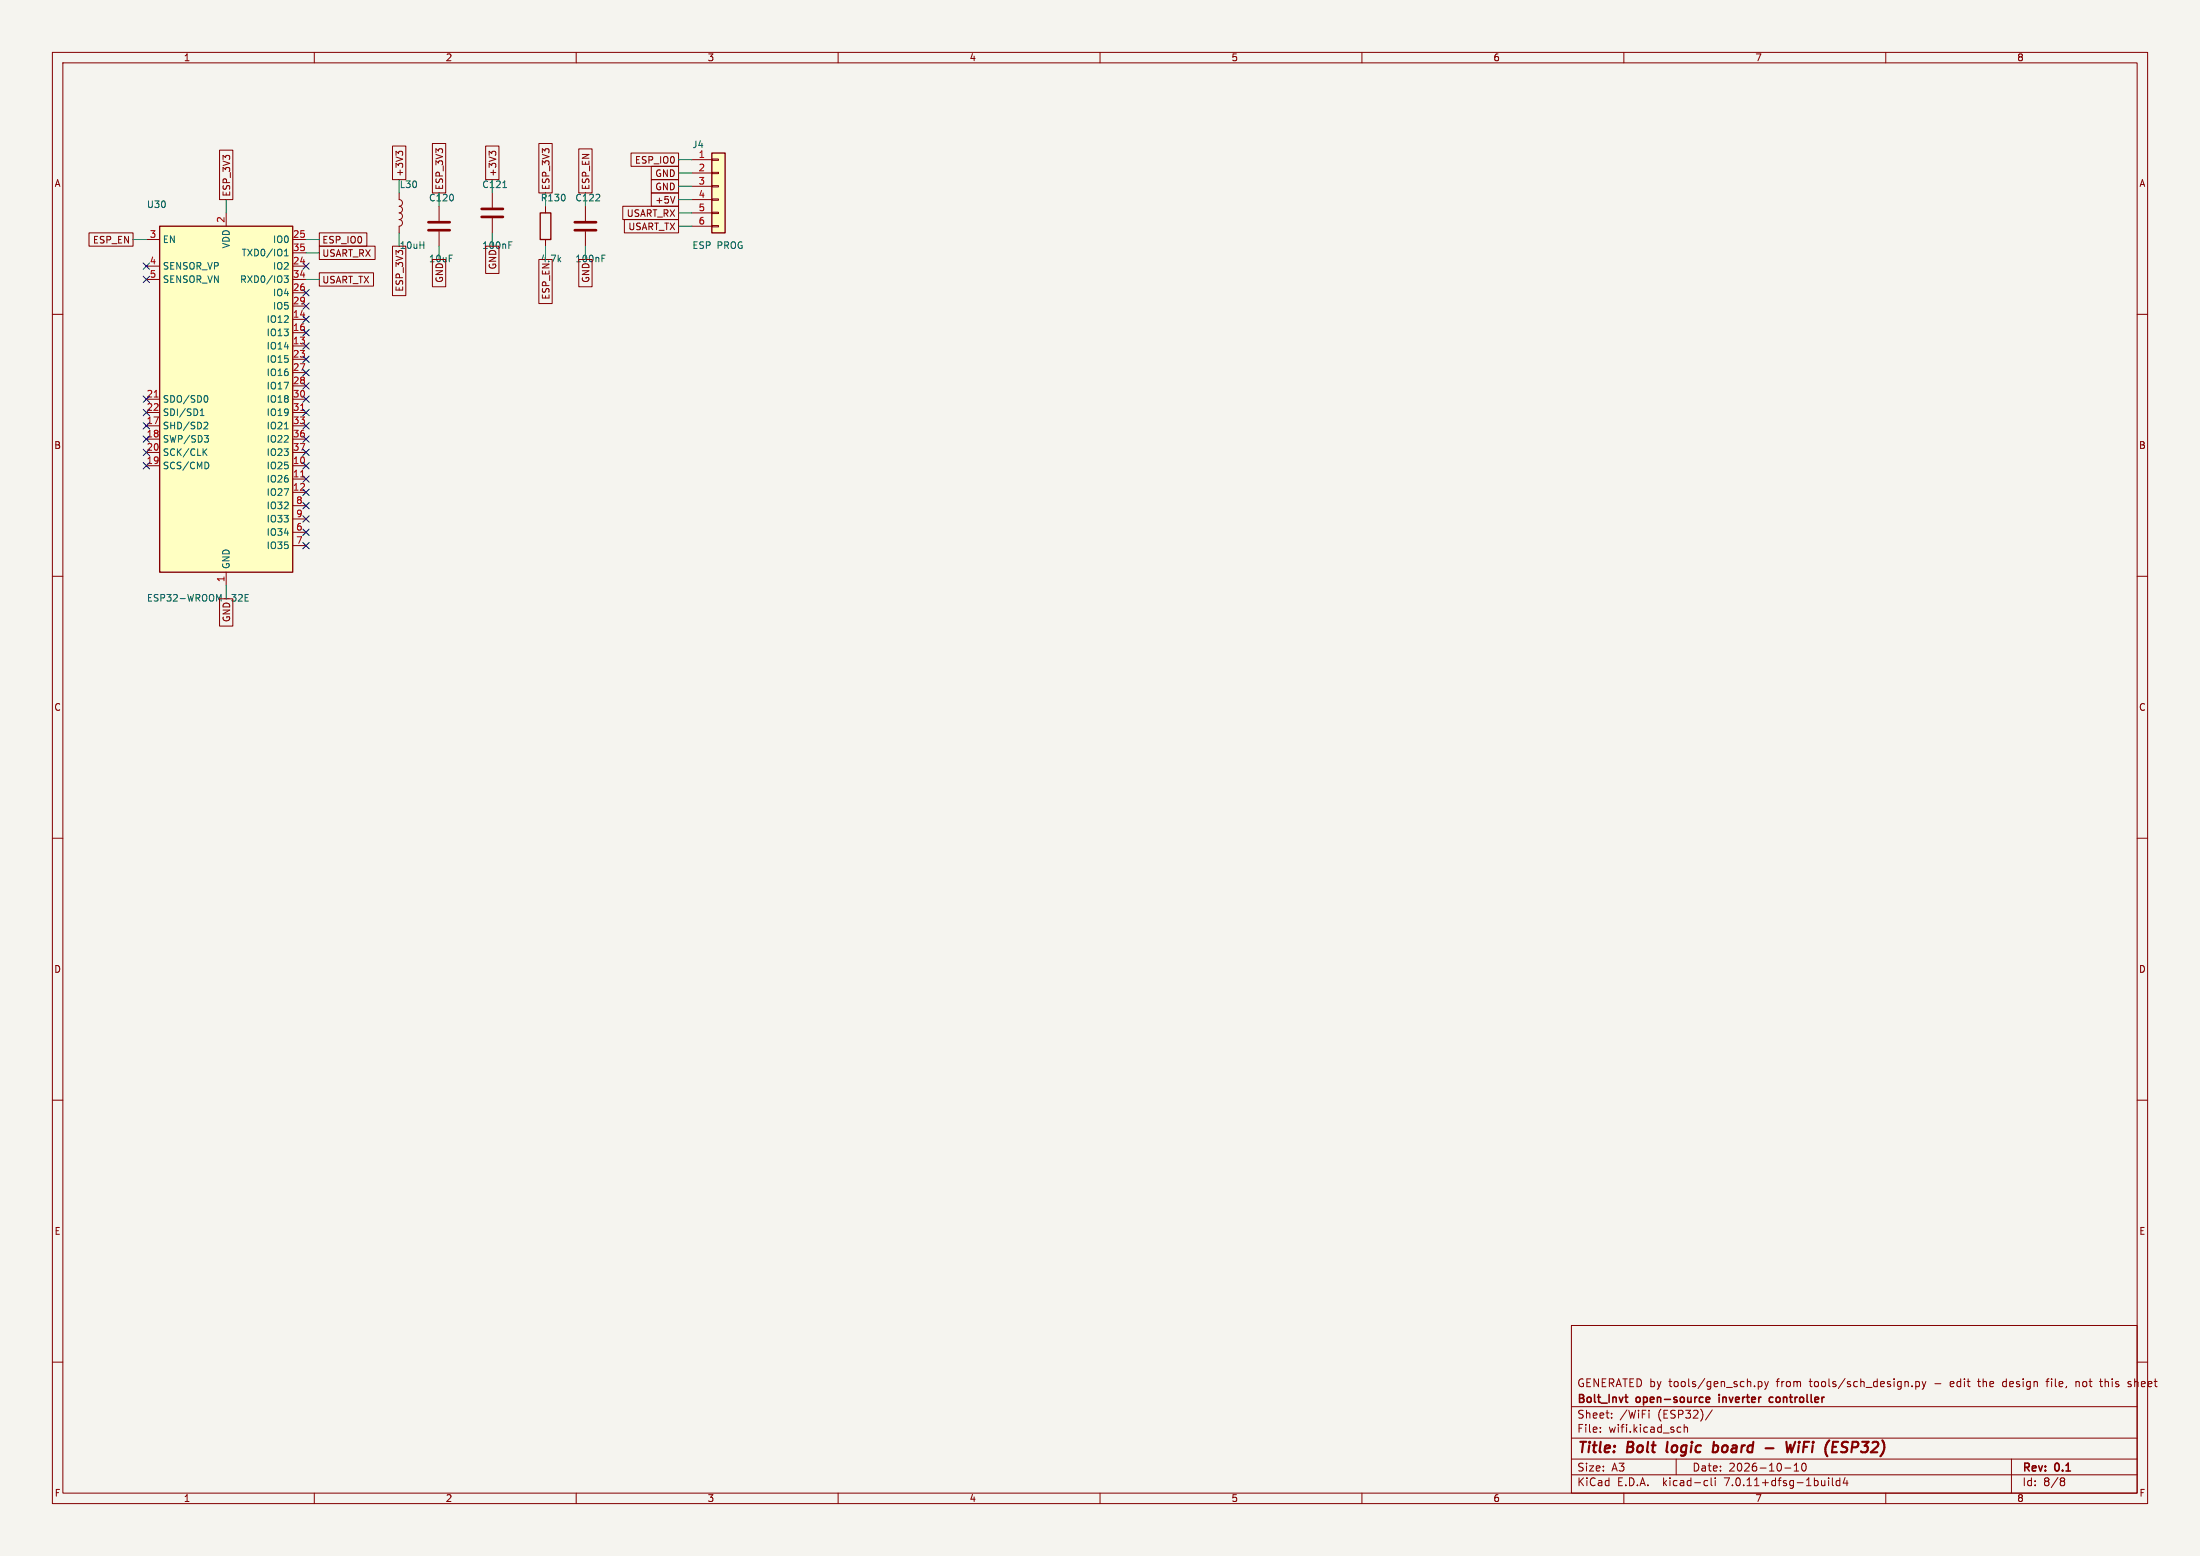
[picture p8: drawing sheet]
(kicad_sch
 (version 20230121)
 (generator eeschema)
 (paper "A3")
 (title_block
  (title "Bolt logic board - WiFi (ESP32)")
  (date "2026-10-10")
  (rev "0.1")
  (company "Bolt_Invt open-source inverter controller")
  (comment 1 "GENERATED by tools/gen_sch.py from tools/sch_design.py - edit the design file, not this sheet"))
 (lib_symbols
  (symbol "RF_Module:ESP32-WROOM-32" (in_bom yes) (on_board yes)
   (property "Reference" "U" (at -12.7 34.29 0) (effects (font (size 1.27 1.27)) (justify left)))
   (property "Value" "ESP32-WROOM-32" (at 1.27 34.29 0) (effects (font (size 1.27 1.27)) (justify left)))
   (property "Footprint" "RF_Module:ESP32-WROOM-32" (at 0 -38.1 0) (effects (font (size 1.27 1.27)) hide))
   (property "Datasheet" "https://www.espressif.com/sites/default/files/documentation/esp32-wroom-32_datasheet_en.pdf" (at -7.62 1.27 0) (effects (font (size 1.27 1.27)) hide))
   (symbol "ESP32-WROOM-32_0_1"
    (rectangle (start -12.7 33.02) (end 12.7 -33.02) (stroke (width 0.254) (type default)) (fill (type background))))
   (symbol "ESP32-WROOM-32_1_1"
    (pin power_in line (at 0 -35.56 90) (length 2.54) (name "GND" (effects (font (size 1.27 1.27)))) (number "1" (effects (font (size 1.27 1.27)))))
    (pin bidirectional line (at 15.24 -12.7 180) (length 2.54) (name "IO25" (effects (font (size 1.27 1.27)))) (number "10" (effects (font (size 1.27 1.27)))))
    (pin bidirectional line (at 15.24 -15.24 180) (length 2.54) (name "IO26" (effects (font (size 1.27 1.27)))) (number "11" (effects (font (size 1.27 1.27)))))
    (pin bidirectional line (at 15.24 -17.78 180) (length 2.54) (name "IO27" (effects (font (size 1.27 1.27)))) (number "12" (effects (font (size 1.27 1.27)))))
    (pin bidirectional line (at 15.24 10.16 180) (length 2.54) (name "IO14" (effects (font (size 1.27 1.27)))) (number "13" (effects (font (size 1.27 1.27)))))
    (pin bidirectional line (at 15.24 15.24 180) (length 2.54) (name "IO12" (effects (font (size 1.27 1.27)))) (number "14" (effects (font (size 1.27 1.27)))))
    (pin passive line (at 0 -35.56 90) (length 2.54) hide (name "GND" (effects (font (size 1.27 1.27)))) (number "15" (effects (font (size 1.27 1.27)))))
    (pin bidirectional line (at 15.24 12.7 180) (length 2.54) (name "IO13" (effects (font (size 1.27 1.27)))) (number "16" (effects (font (size 1.27 1.27)))))
    (pin bidirectional line (at -15.24 -5.08 0) (length 2.54) (name "SHD/SD2" (effects (font (size 1.27 1.27)))) (number "17" (effects (font (size 1.27 1.27)))))
    (pin bidirectional line (at -15.24 -7.62 0) (length 2.54) (name "SWP/SD3" (effects (font (size 1.27 1.27)))) (number "18" (effects (font (size 1.27 1.27)))))
    (pin bidirectional line (at -15.24 -12.7 0) (length 2.54) (name "SCS/CMD" (effects (font (size 1.27 1.27)))) (number "19" (effects (font (size 1.27 1.27)))))
    (pin power_in line (at 0 35.56 270) (length 2.54) (name "VDD" (effects (font (size 1.27 1.27)))) (number "2" (effects (font (size 1.27 1.27)))))
    (pin bidirectional line (at -15.24 -10.16 0) (length 2.54) (name "SCK/CLK" (effects (font (size 1.27 1.27)))) (number "20" (effects (font (size 1.27 1.27)))))
    (pin bidirectional line (at -15.24 0 0) (length 2.54) (name "SDO/SD0" (effects (font (size 1.27 1.27)))) (number "21" (effects (font (size 1.27 1.27)))))
    (pin bidirectional line (at -15.24 -2.54 0) (length 2.54) (name "SDI/SD1" (effects (font (size 1.27 1.27)))) (number "22" (effects (font (size 1.27 1.27)))))
    (pin bidirectional line (at 15.24 7.62 180) (length 2.54) (name "IO15" (effects (font (size 1.27 1.27)))) (number "23" (effects (font (size 1.27 1.27)))))
    (pin bidirectional line (at 15.24 25.4 180) (length 2.54) (name "IO2" (effects (font (size 1.27 1.27)))) (number "24" (effects (font (size 1.27 1.27)))))
    (pin bidirectional line (at 15.24 30.48 180) (length 2.54) (name "IO0" (effects (font (size 1.27 1.27)))) (number "25" (effects (font (size 1.27 1.27)))))
    (pin bidirectional line (at 15.24 20.32 180) (length 2.54) (name "IO4" (effects (font (size 1.27 1.27)))) (number "26" (effects (font (size 1.27 1.27)))))
    (pin bidirectional line (at 15.24 5.08 180) (length 2.54) (name "IO16" (effects (font (size 1.27 1.27)))) (number "27" (effects (font (size 1.27 1.27)))))
    (pin bidirectional line (at 15.24 2.54 180) (length 2.54) (name "IO17" (effects (font (size 1.27 1.27)))) (number "28" (effects (font (size 1.27 1.27)))))
    (pin bidirectional line (at 15.24 17.78 180) (length 2.54) (name "IO5" (effects (font (size 1.27 1.27)))) (number "29" (effects (font (size 1.27 1.27)))))
    (pin input line (at -15.24 30.48 0) (length 2.54) (name "EN" (effects (font (size 1.27 1.27)))) (number "3" (effects (font (size 1.27 1.27)))))
    (pin bidirectional line (at 15.24 0 180) (length 2.54) (name "IO18" (effects (font (size 1.27 1.27)))) (number "30" (effects (font (size 1.27 1.27)))))
    (pin bidirectional line (at 15.24 -2.54 180) (length 2.54) (name "IO19" (effects (font (size 1.27 1.27)))) (number "31" (effects (font (size 1.27 1.27)))))
    (pin no_connect line (at -12.7 -27.94 0) (length 2.54) hide (name "NC" (effects (font (size 1.27 1.27)))) (number "32" (effects (font (size 1.27 1.27)))))
    (pin bidirectional line (at 15.24 -5.08 180) (length 2.54) (name "IO21" (effects (font (size 1.27 1.27)))) (number "33" (effects (font (size 1.27 1.27)))))
    (pin bidirectional line (at 15.24 22.86 180) (length 2.54) (name "RXD0/IO3" (effects (font (size 1.27 1.27)))) (number "34" (effects (font (size 1.27 1.27)))))
    (pin bidirectional line (at 15.24 27.94 180) (length 2.54) (name "TXD0/IO1" (effects (font (size 1.27 1.27)))) (number "35" (effects (font (size 1.27 1.27)))))
    (pin bidirectional line (at 15.24 -7.62 180) (length 2.54) (name "IO22" (effects (font (size 1.27 1.27)))) (number "36" (effects (font (size 1.27 1.27)))))
    (pin bidirectional line (at 15.24 -10.16 180) (length 2.54) (name "IO23" (effects (font (size 1.27 1.27)))) (number "37" (effects (font (size 1.27 1.27)))))
    (pin passive line (at 0 -35.56 90) (length 2.54) hide (name "GND" (effects (font (size 1.27 1.27)))) (number "38" (effects (font (size 1.27 1.27)))))
    (pin passive line (at 0 -35.56 90) (length 2.54) hide (name "GND" (effects (font (size 1.27 1.27)))) (number "39" (effects (font (size 1.27 1.27)))))
    (pin input line (at -15.24 25.4 0) (length 2.54) (name "SENSOR_VP" (effects (font (size 1.27 1.27)))) (number "4" (effects (font (size 1.27 1.27)))))
    (pin input line (at -15.24 22.86 0) (length 2.54) (name "SENSOR_VN" (effects (font (size 1.27 1.27)))) (number "5" (effects (font (size 1.27 1.27)))))
    (pin input line (at 15.24 -25.4 180) (length 2.54) (name "IO34" (effects (font (size 1.27 1.27)))) (number "6" (effects (font (size 1.27 1.27)))))
    (pin input line (at 15.24 -27.94 180) (length 2.54) (name "IO35" (effects (font (size 1.27 1.27)))) (number "7" (effects (font (size 1.27 1.27)))))
    (pin bidirectional line (at 15.24 -20.32 180) (length 2.54) (name "IO32" (effects (font (size 1.27 1.27)))) (number "8" (effects (font (size 1.27 1.27)))))
    (pin bidirectional line (at 15.24 -22.86 180) (length 2.54) (name "IO33" (effects (font (size 1.27 1.27)))) (number "9" (effects (font (size 1.27 1.27)))))))
  (symbol "Device:L"
   (pin_numbers hide)
   (pin_names
    (offset 1.016) hide) (in_bom yes) (on_board yes)
   (property "Reference" "L" (at -1.27 0 90) (effects (font (size 1.27 1.27))))
   (property "Value" "L" (at 1.905 0 90) (effects (font (size 1.27 1.27))))
   (property "Footprint" "" (at 0 0 0) (effects (font (size 1.27 1.27)) hide))
   (property "Datasheet" "~" (at 0 0 0) (effects (font (size 1.27 1.27)) hide))
   (symbol "L_0_1"
    (arc (start 0 -2.54) (mid 0.6323 -1.905) (end 0 -1.27) (stroke (width 0) (type default)) (fill (type none)))
    (arc (start 0 -1.27) (mid 0.6323 -0.635) (end 0 0) (stroke (width 0) (type default)) (fill (type none)))
    (arc (start 0 0) (mid 0.6323 0.635) (end 0 1.27) (stroke (width 0) (type default)) (fill (type none)))
    (arc (start 0 1.27) (mid 0.6323 1.905) (end 0 2.54) (stroke (width 0) (type default)) (fill (type none))))
   (symbol "L_1_1"
    (pin passive line (at 0 3.81 270) (length 1.27) (name "1" (effects (font (size 1.27 1.27)))) (number "1" (effects (font (size 1.27 1.27)))))
    (pin passive line (at 0 -3.81 90) (length 1.27) (name "2" (effects (font (size 1.27 1.27)))) (number "2" (effects (font (size 1.27 1.27)))))))
  (symbol "Device:C"
   (pin_numbers hide)
   (pin_names (offset 0.254)) (in_bom yes) (on_board yes)
   (property "Reference" "C" (at 0.635 2.54 0) (effects (font (size 1.27 1.27)) (justify left)))
   (property "Value" "C" (at 0.635 -2.54 0) (effects (font (size 1.27 1.27)) (justify left)))
   (property "Footprint" "" (at 0.9652 -3.81 0) (effects (font (size 1.27 1.27)) hide))
   (property "Datasheet" "~" (at 0 0 0) (effects (font (size 1.27 1.27)) hide))
   (symbol "C_0_1"
    (polyline (pts (xy -2.032 -0.762) (xy 2.032 -0.762)) (stroke (width 0.508) (type default)) (fill (type none)))
    (polyline (pts (xy -2.032 0.762) (xy 2.032 0.762)) (stroke (width 0.508) (type default)) (fill (type none))))
   (symbol "C_1_1"
    (pin passive line (at 0 3.81 270) (length 2.794) (name "~" (effects (font (size 1.27 1.27)))) (number "1" (effects (font (size 1.27 1.27)))))
    (pin passive line (at 0 -3.81 90) (length 2.794) (name "~" (effects (font (size 1.27 1.27)))) (number "2" (effects (font (size 1.27 1.27)))))))
  (symbol "Device:R"
   (pin_numbers hide)
   (pin_names (offset 0)) (in_bom yes) (on_board yes)
   (property "Reference" "R" (at 2.032 0 90) (effects (font (size 1.27 1.27))))
   (property "Value" "R" (at 0 0 90) (effects (font (size 1.27 1.27))))
   (property "Footprint" "" (at -1.778 0 90) (effects (font (size 1.27 1.27)) hide))
   (property "Datasheet" "~" (at 0 0 0) (effects (font (size 1.27 1.27)) hide))
   (symbol "R_0_1"
    (rectangle (start -1.016 -2.54) (end 1.016 2.54) (stroke (width 0.254) (type default)) (fill (type none))))
   (symbol "R_1_1"
    (pin passive line (at 0 3.81 270) (length 1.27) (name "~" (effects (font (size 1.27 1.27)))) (number "1" (effects (font (size 1.27 1.27)))))
    (pin passive line (at 0 -3.81 90) (length 1.27) (name "~" (effects (font (size 1.27 1.27)))) (number "2" (effects (font (size 1.27 1.27)))))))
  (symbol "Connector_Generic:Conn_01x06"
   (pin_names
    (offset 1.016) hide) (in_bom yes) (on_board yes)
   (property "Reference" "J" (at 0 7.62 0) (effects (font (size 1.27 1.27))))
   (property "Value" "Conn_01x06" (at 0 -10.16 0) (effects (font (size 1.27 1.27))))
   (property "Footprint" "" (at 0 0 0) (effects (font (size 1.27 1.27)) hide))
   (property "Datasheet" "~" (at 0 0 0) (effects (font (size 1.27 1.27)) hide))
   (symbol "Conn_01x06_1_1"
    (rectangle (start -1.27 -7.493) (end 0 -7.747) (stroke (width 0.1524) (type default)) (fill (type none)))
    (rectangle (start -1.27 -4.953) (end 0 -5.207) (stroke (width 0.1524) (type default)) (fill (type none)))
    (rectangle (start -1.27 -2.413) (end 0 -2.667) (stroke (width 0.1524) (type default)) (fill (type none)))
    (rectangle (start -1.27 0.127) (end 0 -0.127) (stroke (width 0.1524) (type default)) (fill (type none)))
    (rectangle (start -1.27 2.667) (end 0 2.413) (stroke (width 0.1524) (type default)) (fill (type none)))
    (rectangle (start -1.27 5.207) (end 0 4.953) (stroke (width 0.1524) (type default)) (fill (type none)))
    (rectangle (start -1.27 6.35) (end 1.27 -8.89) (stroke (width 0.254) (type default)) (fill (type background)))
    (pin passive line (at -5.08 5.08 0) (length 3.81) (name "Pin_1" (effects (font (size 1.27 1.27)))) (number "1" (effects (font (size 1.27 1.27)))))
    (pin passive line (at -5.08 2.54 0) (length 3.81) (name "Pin_2" (effects (font (size 1.27 1.27)))) (number "2" (effects (font (size 1.27 1.27)))))
    (pin passive line (at -5.08 0 0) (length 3.81) (name "Pin_3" (effects (font (size 1.27 1.27)))) (number "3" (effects (font (size 1.27 1.27)))))
    (pin passive line (at -5.08 -2.54 0) (length 3.81) (name "Pin_4" (effects (font (size 1.27 1.27)))) (number "4" (effects (font (size 1.27 1.27)))))
    (pin passive line (at -5.08 -5.08 0) (length 3.81) (name "Pin_5" (effects (font (size 1.27 1.27)))) (number "5" (effects (font (size 1.27 1.27)))))
    (pin passive line (at -5.08 -7.62 0) (length 3.81) (name "Pin_6" (effects (font (size 1.27 1.27)))) (number "6" (effects (font (size 1.27 1.27))))))))
 (wire (pts (xy 43.18 111.76) (xy 43.18 114.3)) (stroke (width 0) (type default)))
 (global_label "GND"
  (shape passive) (at 43.18 114.3 270) (fields_autoplaced) (effects (font (size 1.27 1.27)) (justify right))
  (property "Intersheetrefs" "${INTERSHEET_REFS}" (at 43.18 114.3 0) (effects (font (size 1.27 1.27)) hide)))
 (no_connect (at 58.42 88.9))
 (no_connect (at 58.42 91.44))
 (no_connect (at 58.42 93.98))
 (no_connect (at 58.42 66.04))
 (no_connect (at 58.42 60.96))
 (no_connect (at 58.42 63.5))
 (no_connect (at 27.94 81.28))
 (no_connect (at 27.94 83.82))
 (no_connect (at 27.94 88.9))
 (wire (pts (xy 43.18 40.64) (xy 43.18 38.1)) (stroke (width 0) (type default)))
 (global_label "ESP_3V3"
  (shape passive) (at 43.18 38.1 90) (fields_autoplaced) (effects (font (size 1.27 1.27)) (justify left))
  (property "Intersheetrefs" "${INTERSHEET_REFS}" (at 43.18 38.1 0) (effects (font (size 1.27 1.27)) hide)))
 (no_connect (at 27.94 86.36))
 (no_connect (at 27.94 76.2))
 (no_connect (at 27.94 78.74))
 (no_connect (at 58.42 68.58))
 (no_connect (at 58.42 50.8))
 (wire (pts (xy 58.42 45.72) (xy 60.96 45.72)) (stroke (width 0) (type default)))
 (global_label "ESP_IO0"
  (shape passive) (at 60.96 45.72 0) (fields_autoplaced) (effects (font (size 1.27 1.27)) (justify left))
  (property "Intersheetrefs" "${INTERSHEET_REFS}" (at 60.96 45.72 0) (effects (font (size 1.27 1.27)) hide)))
 (no_connect (at 58.42 55.88))
 (no_connect (at 58.42 71.12))
 (no_connect (at 58.42 73.66))
 (no_connect (at 58.42 58.42))
 (wire (pts (xy 27.94 45.72) (xy 25.4 45.72)) (stroke (width 0) (type default)))
 (global_label "ESP_EN"
  (shape passive) (at 25.4 45.72 180) (fields_autoplaced) (effects (font (size 1.27 1.27)) (justify right))
  (property "Intersheetrefs" "${INTERSHEET_REFS}" (at 25.4 45.72 0) (effects (font (size 1.27 1.27)) hide)))
 (no_connect (at 58.42 76.2))
 (no_connect (at 58.42 78.74))
 (no_connect (at 58.42 81.28))
 (wire (pts (xy 58.42 53.34) (xy 60.96 53.34)) (stroke (width 0) (type default)))
 (global_label "USART_TX"
  (shape passive) (at 60.96 53.34 0) (fields_autoplaced) (effects (font (size 1.27 1.27)) (justify left))
  (property "Intersheetrefs" "${INTERSHEET_REFS}" (at 60.96 53.34 0) (effects (font (size 1.27 1.27)) hide)))
 (wire (pts (xy 58.42 48.26) (xy 60.96 48.26)) (stroke (width 0) (type default)))
 (global_label "USART_RX"
  (shape passive) (at 60.96 48.26 0) (fields_autoplaced) (effects (font (size 1.27 1.27)) (justify left))
  (property "Intersheetrefs" "${INTERSHEET_REFS}" (at 60.96 48.26 0) (effects (font (size 1.27 1.27)) hide)))
 (no_connect (at 58.42 83.82))
 (no_connect (at 58.42 86.36))
 (no_connect (at 27.94 50.8))
 (no_connect (at 27.94 53.34))
 (no_connect (at 58.42 101.6))
 (no_connect (at 58.42 104.14))
 (no_connect (at 58.42 96.52))
 (no_connect (at 58.42 99.06))
 (wire (pts (xy 76.2 36.83) (xy 76.2 34.29)) (stroke (width 0) (type default)))
 (global_label "+3V3"
  (shape passive) (at 76.2 34.29 90) (fields_autoplaced) (effects (font (size 1.27 1.27)) (justify left))
  (property "Intersheetrefs" "${INTERSHEET_REFS}" (at 76.2 34.29 0) (effects (font (size 1.27 1.27)) hide)))
 (wire (pts (xy 76.2 44.45) (xy 76.2 46.99)) (stroke (width 0) (type default)))
 (global_label "ESP_3V3"
  (shape passive) (at 76.2 46.99 270) (fields_autoplaced) (effects (font (size 1.27 1.27)) (justify right))
  (property "Intersheetrefs" "${INTERSHEET_REFS}" (at 76.2 46.99 0) (effects (font (size 1.27 1.27)) hide)))
 (wire (pts (xy 83.82 39.37) (xy 83.82 36.83)) (stroke (width 0) (type default)))
 (global_label "ESP_3V3"
  (shape passive) (at 83.82 36.83 90) (fields_autoplaced) (effects (font (size 1.27 1.27)) (justify left))
  (property "Intersheetrefs" "${INTERSHEET_REFS}" (at 83.82 36.83 0) (effects (font (size 1.27 1.27)) hide)))
 (wire (pts (xy 83.82 46.99) (xy 83.82 49.53)) (stroke (width 0) (type default)))
 (global_label "GND"
  (shape passive) (at 83.82 49.53 270) (fields_autoplaced) (effects (font (size 1.27 1.27)) (justify right))
  (property "Intersheetrefs" "${INTERSHEET_REFS}" (at 83.82 49.53 0) (effects (font (size 1.27 1.27)) hide)))
 (wire (pts (xy 93.98 36.83) (xy 93.98 34.29)) (stroke (width 0) (type default)))
 (global_label "+3V3"
  (shape passive) (at 93.98 34.29 90) (fields_autoplaced) (effects (font (size 1.27 1.27)) (justify left))
  (property "Intersheetrefs" "${INTERSHEET_REFS}" (at 93.98 34.29 0) (effects (font (size 1.27 1.27)) hide)))
 (wire (pts (xy 93.98 44.45) (xy 93.98 46.99)) (stroke (width 0) (type default)))
 (global_label "GND"
  (shape passive) (at 93.98 46.99 270) (fields_autoplaced) (effects (font (size 1.27 1.27)) (justify right))
  (property "Intersheetrefs" "${INTERSHEET_REFS}" (at 93.98 46.99 0) (effects (font (size 1.27 1.27)) hide)))
 (wire (pts (xy 104.14 39.37) (xy 104.14 36.83)) (stroke (width 0) (type default)))
 (global_label "ESP_3V3"
  (shape passive) (at 104.14 36.83 90) (fields_autoplaced) (effects (font (size 1.27 1.27)) (justify left))
  (property "Intersheetrefs" "${INTERSHEET_REFS}" (at 104.14 36.83 0) (effects (font (size 1.27 1.27)) hide)))
 (wire (pts (xy 104.14 46.99) (xy 104.14 49.53)) (stroke (width 0) (type default)))
 (global_label "ESP_EN"
  (shape passive) (at 104.14 49.53 270) (fields_autoplaced) (effects (font (size 1.27 1.27)) (justify right))
  (property "Intersheetrefs" "${INTERSHEET_REFS}" (at 104.14 49.53 0) (effects (font (size 1.27 1.27)) hide)))
 (wire (pts (xy 111.76 39.37) (xy 111.76 36.83)) (stroke (width 0) (type default)))
 (global_label "ESP_EN"
  (shape passive) (at 111.76 36.83 90) (fields_autoplaced) (effects (font (size 1.27 1.27)) (justify left))
  (property "Intersheetrefs" "${INTERSHEET_REFS}" (at 111.76 36.83 0) (effects (font (size 1.27 1.27)) hide)))
 (wire (pts (xy 111.76 46.99) (xy 111.76 49.53)) (stroke (width 0) (type default)))
 (global_label "GND"
  (shape passive) (at 111.76 49.53 270) (fields_autoplaced) (effects (font (size 1.27 1.27)) (justify right))
  (property "Intersheetrefs" "${INTERSHEET_REFS}" (at 111.76 49.53 0) (effects (font (size 1.27 1.27)) hide)))
 (wire (pts (xy 132.08 30.48) (xy 129.54 30.48)) (stroke (width 0) (type default)))
 (global_label "ESP_IO0"
  (shape passive) (at 129.54 30.48 180) (fields_autoplaced) (effects (font (size 1.27 1.27)) (justify right))
  (property "Intersheetrefs" "${INTERSHEET_REFS}" (at 129.54 30.48 0) (effects (font (size 1.27 1.27)) hide)))
 (wire (pts (xy 132.08 33.02) (xy 129.54 33.02)) (stroke (width 0) (type default)))
 (global_label "GND"
  (shape passive) (at 129.54 33.02 180) (fields_autoplaced) (effects (font (size 1.27 1.27)) (justify right))
  (property "Intersheetrefs" "${INTERSHEET_REFS}" (at 129.54 33.02 0) (effects (font (size 1.27 1.27)) hide)))
 (wire (pts (xy 132.08 35.56) (xy 129.54 35.56)) (stroke (width 0) (type default)))
 (global_label "GND"
  (shape passive) (at 129.54 35.56 180) (fields_autoplaced) (effects (font (size 1.27 1.27)) (justify right))
  (property "Intersheetrefs" "${INTERSHEET_REFS}" (at 129.54 35.56 0) (effects (font (size 1.27 1.27)) hide)))
 (wire (pts (xy 132.08 38.1) (xy 129.54 38.1)) (stroke (width 0) (type default)))
 (global_label "+5V"
  (shape passive) (at 129.54 38.1 180) (fields_autoplaced) (effects (font (size 1.27 1.27)) (justify right))
  (property "Intersheetrefs" "${INTERSHEET_REFS}" (at 129.54 38.1 0) (effects (font (size 1.27 1.27)) hide)))
 (wire (pts (xy 132.08 40.64) (xy 129.54 40.64)) (stroke (width 0) (type default)))
 (global_label "USART_RX"
  (shape passive) (at 129.54 40.64 180) (fields_autoplaced) (effects (font (size 1.27 1.27)) (justify right))
  (property "Intersheetrefs" "${INTERSHEET_REFS}" (at 129.54 40.64 0) (effects (font (size 1.27 1.27)) hide)))
 (wire (pts (xy 132.08 43.18) (xy 129.54 43.18)) (stroke (width 0) (type default)))
 (global_label "USART_TX"
  (shape passive) (at 129.54 43.18 180) (fields_autoplaced) (effects (font (size 1.27 1.27)) (justify right))
  (property "Intersheetrefs" "${INTERSHEET_REFS}" (at 129.54 43.18 0) (effects (font (size 1.27 1.27)) hide)))
 (symbol
  (lib_id "RF_Module:ESP32-WROOM-32") (at 43.18 76.2 0) (unit 1) (in_bom yes) (on_board yes) (dnp no)
  (property "Reference" "U30" (at 27.94 39.04 0) (effects (font (size 1.27 1.27)) (justify left)))
  (property "Value" "ESP32-WROOM-32E" (at 27.94 114.16 0) (effects (font (size 1.27 1.27)) (justify left)))
  (property "Footprint" "RF_Module:ESP32-WROOM-32" (at 43.18 76.2 0) (effects (font (size 1.27 1.27)) hide))
  (property "Datasheet" "~" (at 43.18 76.2 0) (effects (font (size 1.27 1.27)) hide)) (pin "1") (pin "10") (pin "11") (pin "12") (pin "13") (pin "14") (pin "15") (pin "16") (pin "17") (pin "18") (pin "19") (pin "2") (pin "20") (pin "21") (pin "22") (pin "23") (pin "24") (pin "25") (pin "26") (pin "27") (pin "28") (pin "29") (pin "3") (pin "30") (pin "31") (pin "32") (pin "33") (pin "34") (pin "35") (pin "36") (pin "37") (pin "38") (pin "39") (pin "4") (pin "5") (pin "6") (pin "7") (pin "8") (pin "9")
  (instances (project "bolt_logic"
 (path "" (reference "U30") (unit 1)))))
 (symbol
  (lib_id "Device:L") (at 76.2 40.64 0) (unit 1) (in_bom yes) (on_board yes) (dnp no)
  (property "Reference" "L30" (at 76.2 35.23 0) (effects (font (size 1.27 1.27)) (justify left)))
  (property "Value" "10uH" (at 76.2 46.85 0) (effects (font (size 1.27 1.27)) (justify left)))
  (property "Footprint" "Inductor_SMD:L_0805_2012Metric" (at 76.2 40.64 0) (effects (font (size 1.27 1.27)) hide))
  (property "Datasheet" "~" (at 76.2 40.64 0) (effects (font (size 1.27 1.27)) hide)) (pin "1") (pin "2")
  (instances (project "bolt_logic"
 (path "" (reference "L30") (unit 1)))))
 (symbol
  (lib_id "Device:C") (at 83.82 43.18 0) (unit 1) (in_bom yes) (on_board yes) (dnp no)
  (property "Reference" "C120" (at 81.788 37.77 0) (effects (font (size 1.27 1.27)) (justify left)))
  (property "Value" "10uF" (at 81.788 49.39 0) (effects (font (size 1.27 1.27)) (justify left)))
  (property "Footprint" "Capacitor_SMD:C_1206_3216Metric" (at 83.82 43.18 0) (effects (font (size 1.27 1.27)) hide))
  (property "Datasheet" "~" (at 83.82 43.18 0) (effects (font (size 1.27 1.27)) hide)) (pin "1") (pin "2")
  (instances (project "bolt_logic"
 (path "" (reference "C120") (unit 1)))))
 (symbol
  (lib_id "Device:C") (at 93.98 40.64 0) (unit 1) (in_bom yes) (on_board yes) (dnp no)
  (property "Reference" "C121" (at 91.948 35.23 0) (effects (font (size 1.27 1.27)) (justify left)))
  (property "Value" "100nF" (at 91.948 46.85 0) (effects (font (size 1.27 1.27)) (justify left)))
  (property "Footprint" "Capacitor_SMD:C_0805_2012Metric" (at 93.98 40.64 0) (effects (font (size 1.27 1.27)) hide))
  (property "Datasheet" "~" (at 93.98 40.64 0) (effects (font (size 1.27 1.27)) hide)) (pin "1") (pin "2")
  (instances (project "bolt_logic"
 (path "" (reference "C121") (unit 1)))))
 (symbol
  (lib_id "Device:R") (at 104.14 43.18 0) (unit 1) (in_bom yes) (on_board yes) (dnp no)
  (property "Reference" "R130" (at 103.124 37.77 0) (effects (font (size 1.27 1.27)) (justify left)))
  (property "Value" "4.7k" (at 103.124 49.39 0) (effects (font (size 1.27 1.27)) (justify left)))
  (property "Footprint" "Resistor_SMD:R_0805_2012Metric" (at 104.14 43.18 0) (effects (font (size 1.27 1.27)) hide))
  (property "Datasheet" "~" (at 104.14 43.18 0) (effects (font (size 1.27 1.27)) hide)) (pin "1") (pin "2")
  (instances (project "bolt_logic"
 (path "" (reference "R130") (unit 1)))))
 (symbol
  (lib_id "Device:C") (at 111.76 43.18 0) (unit 1) (in_bom yes) (on_board yes) (dnp no)
  (property "Reference" "C122" (at 109.728 37.77 0) (effects (font (size 1.27 1.27)) (justify left)))
  (property "Value" "100nF" (at 109.728 49.39 0) (effects (font (size 1.27 1.27)) (justify left)))
  (property "Footprint" "Capacitor_SMD:C_0805_2012Metric" (at 111.76 43.18 0) (effects (font (size 1.27 1.27)) hide))
  (property "Datasheet" "~" (at 111.76 43.18 0) (effects (font (size 1.27 1.27)) hide)) (pin "1") (pin "2")
  (instances (project "bolt_logic"
 (path "" (reference "C122") (unit 1)))))
 (symbol
  (lib_id "Connector_Generic:Conn_01x06") (at 137.16 35.56 0) (unit 1) (in_bom yes) (on_board yes) (dnp no)
  (property "Reference" "J4" (at 132.08 27.61 0) (effects (font (size 1.27 1.27)) (justify left)))
  (property "Value" "ESP PROG" (at 132.08 46.85 0) (effects (font (size 1.27 1.27)) (justify left)))
  (property "Footprint" "Connector_PinHeader_2.54mm:PinHeader_1x06_P2.54mm_Vertical" (at 137.16 35.56 0) (effects (font (size 1.27 1.27)) hide))
  (property "Datasheet" "~" (at 137.16 35.56 0) (effects (font (size 1.27 1.27)) hide)) (pin "1") (pin "2") (pin "3") (pin "4") (pin "5") (pin "6")
  (instances (project "bolt_logic"
 (path "" (reference "J4") (unit 1))))))
